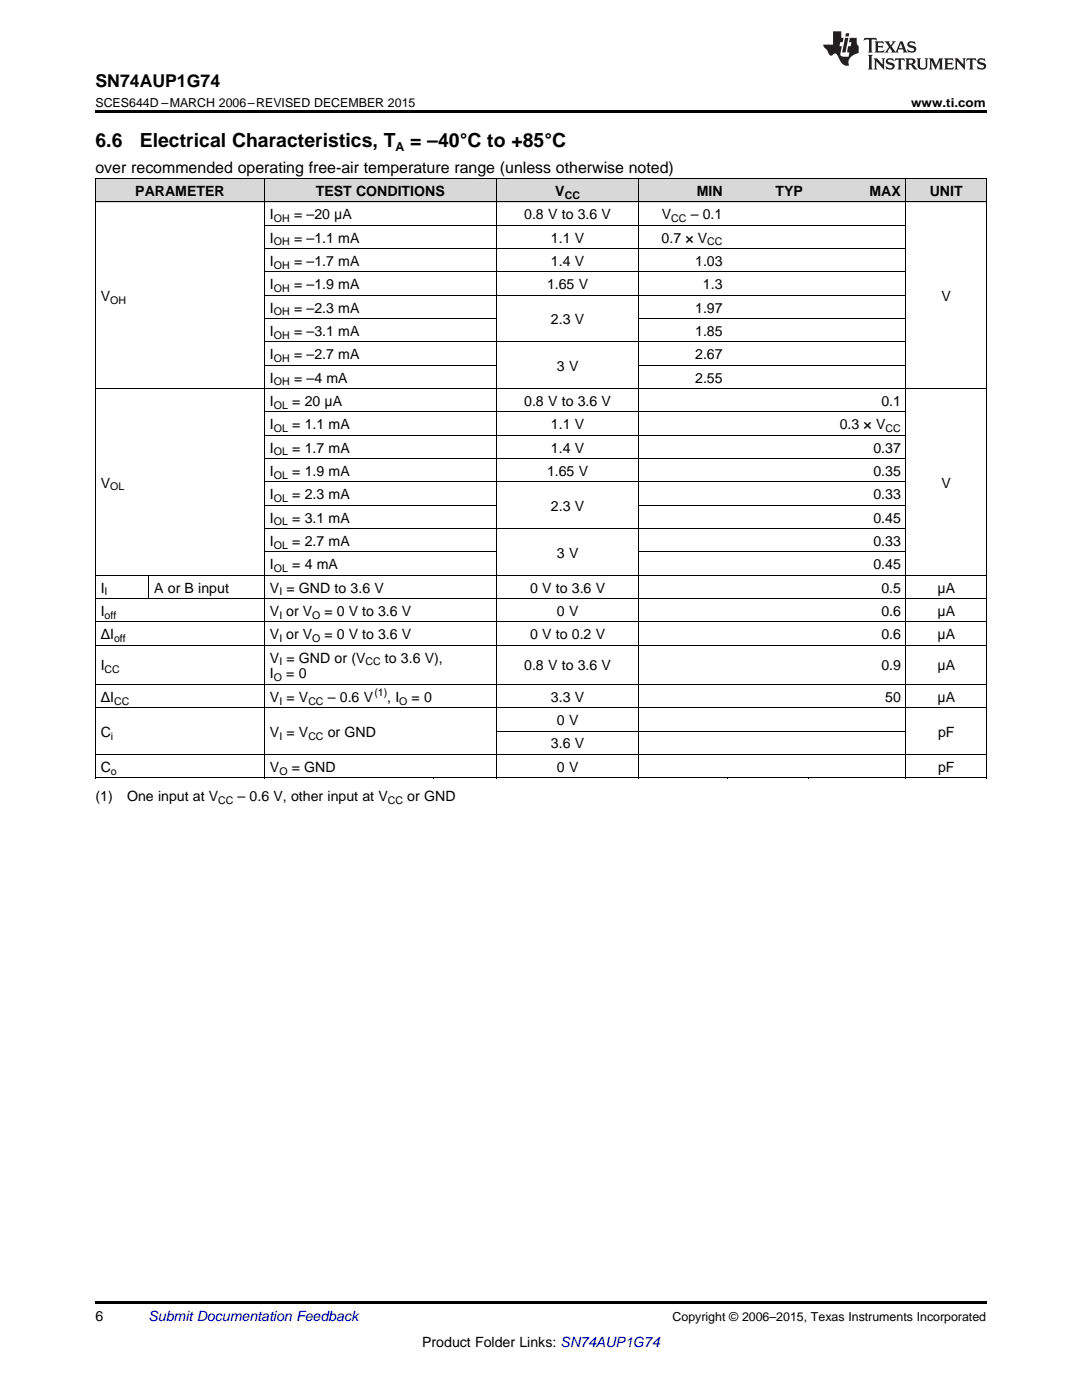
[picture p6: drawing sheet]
<svg xmlns="http://www.w3.org/2000/svg" width="216mm" height="279mm" viewBox="0 0 216 279" stroke-linecap="round" stroke-linejoin="round" font-family="sans-serif">
<g fill="#d8d8d8">
<path d="M19 35.7h10.7v4.7h-10.7z"/>
<path d="M29.7 35.7h23.1v4.7h-23.1z"/>
<path d="M52.8 35.7h33.8v4.7h-33.8z"/>
<path d="M86.6 35.7h12.5v4.7h-12.5z"/>
<path d="M99.1 35.7h28.4v4.7h-28.4z"/>
<path d="M127.5 35.7h17.8v4.7h-17.8z"/>
<path d="M145.3 35.7h16v4.7h-16z"/>
<path d="M161.3 35.7h19.5v4.7h-19.5z"/>
<path d="M180.8 35.7h16v4.7h-16z"/>
</g>
<path d="M19 22h177.8v.5h-177.8zM19 155.3h.2zM52.7 155.3h.1zM86.5 155.3h.1zM99 155.3h.1zM127.4 155.3h.1zM145.2 155.3h.1zM161.2 155.3h.1zM180.7 155.3h.1zM196.7 155.3h.1zM19 259.7h177.8v.5h-177.8z" fill="#000"/>
<g fill="none" stroke="#000" stroke-width=".2">
<path d="M19 35.6l177.8 .1v119.6M19.1 35.7v119.6M52.8 35.7v119.6M99 35.7v119.6M127.4 35.7v119.6M180.8 35.7v119.6M19 40.3h177.8M52.8 58.9h128M52.8 54.3h128M52.8 49.6h128M52.8 45h128M19 77.6h177.8"/>
<path d="M52.8 72.9h46.2M52.8 68.2h128M52.8 63.6h46.2M127.5 72.9h53.3M127.5 63.6h53.3M52.8 96.2h128M52.8 91.5h128M52.8 86.9h128M52.8 82.2h128M19 119.5h177.8M19 114.8h177.8M29.7 114.8v4.7"/>
<path d="M52.8 110.2h46.2M52.8 105.5h128M52.8 100.8h46.2M127.5 110.2h53.3M127.5 100.8h53.3M19 136.6h177.8M19 128.8h177.8M19 124.1h177.8M19 155.2h177.8M19 150.6h177.8M19 141.3h177.8M99.1 145.9h81.7"/>
</g>
<g fill="#231f20">
<path d="M172.5 7.6l-.1 .5 .4-.2h.6v.1v2.1l-.2 .4h.9l-.2-.4v-2.1l.1-.1h.5l.5 .2-.2-.5zM174.5 8.3l.2 .3v1.5l-.2 .4h1.8l.2-.6a1.04 1.04 0 0 1-1.3 .2v-.7h.6l.3 .2v-.6l-.3 .2h-.6v-.6l.8-.1 .4 .3-.2-.5zM176.5 8.3l.9 1.1-.9 1.1h.8l-.2-.2 .4-.7 .5 .7-.2 .2h1.5l-.2-.2 .2-.4h.9l.1 .4-.2 .2h1l-.3-.3-.7-1.9h-.5l-.9 2-.8-1 .9-1h-.8l.1 .3-.4 .5-.3-.6 .1-.2zM179.7 8.6l.4 1h-.7zM181.3 8.4a.63 .63 0 0 0-.2 .7 .63 .63 0 0 0 .6 .4l.6 .2 .1 .2a.75 .75 0 0 1-.7 .4 .75 .75 0 0 1-.6-.5l.1 .7 .1-.1a1.11 1.11 0 0 0 1.5-.6 1.13 1.13 0 0 0-1.2-.8l-.1-.4a1.04 1.04 0 0 1 1.2 .2l-.2-.5-.2 .1-.4-.2zM173.2 10.9l.2 .4v2.2l-.2 .4h1l-.3-.4v-2.2l.3-.4zM174.3 11.6l.3 .4v1.5l-.3 .4h.8l-.2-.4v-1.3l1.5 1.7v-1.9l.2-.4h-.7l.2 .4v.9l-1.1-1.3zM177 11.8a.62 .62 0 0 0-.2 .7 .62 .62 0 0 0 .6 .4l.6 .1 .1 .3a.76 .76 0 0 1-.7 .3 .76 .76 0 0 1-.7-.4l.2 .7 .1-.1a1.11 1.11 0 0 0 1.5-.6 1.13 1.13 0 0 0-1.2-.8l-.1-.4a1.04 1.04 0 0 1 1.2 .2l-.2-.6-.2 .1-.5-.1zM178.7 11.6l-.2 .6a.61 .61 0 0 1 .8-.3v1.6l-.2 .4h.9l-.2-.4v-1.6a.63 .63 0 0 1 .7 .3l-.1-.6zM180.6 11.6l.3 .4v1.5l-.3 .4h1l-.2-.2-.1-.8 .6 .2a.76 .76 0 0 0 1.2 .7l-1-1a.58 .58 0 0 0 .6-.5 .58 .58 0 0 0-.5-.6zM181.4 11.9h.1a.45 .45 0 0 1 .5 .1 .45 .45 0 0 1 .1 .5l-.8 .2zM182.9 11.6l.2 .2a2.17 2.17 0 0 0 .3 1.9 .99 .99 0 0 0 1.6-.6v-1.1l.2-.4h-.7l.2 .2a1.92 1.92 0 0 1-.2 1.8 .6 .6 0 0 1-.9-.5v-1.1l.2-.4zM185.4 11.6l.2 .4v1.5l-.2 .4h.7l-.2-.4v-1.4l.8 1.8 .8-1.8v1.4l-.2 .4h.9l-.2-.4v-1.5l.2-.4h-.8l-.6 1.5-.6-1.5zM188.4 11.6l.2 .4v1.5l-.2 .4h1.8l.1-.6a1.04 1.04 0 0 1-1.2 .1v-.6h.5l.4 .2v-.6l-.4 .2h-.5v-.7h.8l.3 .3-.1-.6zM190.5 11.6l.2 .4v1.5l-.2 .4h.7l-.2-.4v-1.3l1.5 1.7v-1.9l.2-.4h-.7l.2 .4v.9l-1.1-1.3zM192.9 11.6l-.1 .6a.61 .61 0 0 1 .7-.3l.1 1.6-.3 .4h1l-.3-.4 .1-1.6a.63 .63 0 0 1 .7 .3l-.1-.6zM195.2 11.8a.62 .62 0 0 0-.2 .7 .62 .62 0 0 0 .6 .4l.6 .1 .1 .3a.76 .76 0 0 1-.7 .3 .76 .76 0 0 1-.6-.4l.1 .7 .1-.1a1.11 1.11 0 0 0 1.6-.6 1.13 1.13 0 0 0-1.3-.8l-.1-.4a1.04 1.04 0 0 1 1.2 .2l-.1-.6-.2 .1-.5-.1z"/>
<path d="M166.2 6.3v2.6h-1.9v.4l.8 .9a.91 .91 0 0 0 1 .8 .56 .56 0 0 1 .5-.3 .56 .56 0 0 1 .5 .3l.4 .8a1.53 1.53 0 0 0 1.9 1.2 1.54 1.54 0 0 1 1-2.1l.9-.3v-1.4a1.52 1.52 0 0 1-.4-1.6h-1.3l-.2 .8h.5l-.2 .8h-.5l-.1 1v.2l.4 .1-.2 .8a1.93 1.93 0 0 1-1.6-.3l.3-1.8h-.5l.2-.8h.4l.2-.8h-.4v-1.3zM168.6 7.6l-.6 2.9h.7l.6-2.9zM168.8 6.6l-.1 .7h.6l.2-.7z"/>
</g>
<g font-size="3.9">
<text x="19" y="29.3">6.6</text>
<text x="27.9" y="29.3">Electrical Characteristics, T</text>
<text x="81.8" y="29.3">= –40°C to +85°C</text>
</g>
<text font-size="3.5" x="19" y="17.3">SN74AUP1G74</text>
<text font-size="3.2" x="19" y="34.4">over recommended operating free-air temperature range (unless otherwise noted)</text>
<g font-size="2.8">
<text x="27" y="39.1">PARAMETER</text>
<text x="63" y="39.1">TEST CONDITIONS</text>
<text x="110.8" y="39.1">V</text>
<text x="139" y="39.1">MIN</text>
<text x="154.7" y="39.1">TYP</text>
<text x="173.5" y="39.1">MAX</text>
<text x="185.5" y="39.1">UNIT</text>
<text x="53.9" y="43.7">I</text>
<text x="58.7" y="43.7">= –20 μA</text>
<text x="104.6" y="43.7">0.8 V to 3.6 V</text>
<text x="132.1" y="43.7">V</text>
<text x="137.8" y="43.7">– 0.1</text>
<text x="53.9" y="48.4">I</text>
<text x="53.9" y="53.1">I</text>
<text x="58.7" y="48.4">= –1.1 mA</text>
<text x="58.7" y="53.1">= –1.7 mA</text>
<text x="109.9" y="48.4">1.1 V</text>
<text x="109.9" y="53.1">1.4 V</text>
<text x="132" y="48.4">0.7 × V</text>
<text x="138.7" y="53.1">1.03</text>
<text x="53.9" y="57.7">I</text>
<text x="58.7" y="57.7">= –1.9 mA</text>
<text x="109.1" y="57.7">1.65 V</text>
<text x="140.3" y="57.7">1.3</text>
<text x="20.1" y="60">V</text>
<text x="53.9" y="62.4">I</text>
<text x="58.7" y="62.4">= –2.3 mA</text>
<text x="109.9" y="64.7">2.3 V</text>
<text x="138.7" y="62.4">1.97</text>
<text x="187.9" y="60">V</text>
<text x="53.9" y="67">I</text>
<text x="53.9" y="71.7">I</text>
<text x="58.7" y="67">= –3.1 mA</text>
<text x="58.7" y="71.7">= –2.7 mA</text>
<text x="138.7" y="67">1.85</text>
<text x="138.7" y="71.7">2.67</text>
<text x="53.9" y="76.3">I</text>
<text x="58.7" y="76.3">= –4 mA</text>
<text x="111.1" y="74">3 V</text>
<text x="138.7" y="76.3">2.55</text>
<text x="53.9" y="81">I</text>
<text x="58.3" y="81">= 20 μA</text>
<text x="104.6" y="81">0.8 V to 3.6 V</text>
<text x="175.9" y="81">0.1</text>
<text x="53.9" y="85.7">I</text>
<text x="58.3" y="85.7">= 1.1 mA</text>
<text x="109.9" y="85.7">1.1 V</text>
<text x="167.6" y="85.7">0.3 × V</text>
<text x="53.9" y="90.3">I</text>
<text x="53.9" y="95">I</text>
<text x="58.3" y="90.3">= 1.7 mA</text>
<text x="58.3" y="95">= 1.9 mA</text>
<text x="109.1" y="95">1.65 V</text>
<text x="109.9" y="90.3">1.4 V</text>
<text x="174.3" y="90.3">0.37</text>
<text x="174.3" y="95">0.35</text>
<text x="20.1" y="97.3">V</text>
<text x="53.9" y="99.6">I</text>
<text x="58.3" y="99.6">= 2.3 mA</text>
<text x="109.9" y="102">2.3 V</text>
<text x="174.3" y="99.6">0.33</text>
<text x="187.9" y="97.3">V</text>
<text x="53.9" y="104.3">I</text>
<text x="58.3" y="104.3">= 3.1 mA</text>
<text x="174.3" y="104.3">0.45</text>
<text x="53.9" y="108.9">I</text>
<text x="53.9" y="113.6">I</text>
<text x="58.3" y="108.9">= 2.7 mA</text>
<text x="58.3" y="113.6">= 4 mA</text>
<text x="111.1" y="111.3">3 V</text>
<text x="174.3" y="108.9">0.33</text>
<text x="174.3" y="113.6">0.45</text>
<text x="20.1" y="118.3">I</text>
<text x="30.8" y="118.3">A or B input</text>
<text x="53.9" y="118.3">V = GND to 3.6 V</text>
<text x="105.8" y="118.3">0 V to 3.6 V</text>
<text x="175.9" y="118.3">0.5</text>
<text x="187.1" y="118.3">μA</text>
<text x="20.1" y="122.9">I</text>
<text x="53.9" y="122.9">V or V</text>
<text x="64.8" y="122.9">= 0 V to 3.6 V</text>
<text x="111.1" y="122.9">0 V</text>
<text x="175.9" y="122.9">0.6</text>
<text x="187.1" y="122.9">μA</text>
<text x="20.1" y="127.6">ΔI</text>
<text x="53.9" y="127.6">V or V</text>
<text x="64.8" y="127.6">= 0 V to 3.6 V</text>
<text x="105.8" y="127.6">0 V to 0.2 V</text>
<text x="175.9" y="127.6">0.6</text>
<text x="187.1" y="127.6">μA</text>
<text x="20.1" y="133.8">I</text>
<text x="53.9" y="132.2">V = GND or (V</text>
<text x="53.9" y="135.4">I</text>
<text x="57.1" y="135.4">= 0</text>
<text x="76.8" y="132.2">to 3.6 V),</text>
<text x="104.6" y="133.8">0.8 V to 3.6 V</text>
<text x="175.9" y="133.8">0.9</text>
<text x="187.1" y="133.8">μA</text>
<text x="20.1" y="140.1">ΔI</text>
<text x="53.9" y="140.1">V = V</text>
<text x="65.4" y="140.1">– 0.6 V</text>
<text x="77.3" y="140.1">, I</text>
<text x="82.1" y="140.1">= 0</text>
<text x="109.9" y="140.1">3.3 V</text>
<text x="176.6" y="140.1">50</text>
<text x="187.1" y="140.1">μA</text>
<text x="20.1" y="147">C</text>
<text x="53.9" y="147">V = V</text>
<text x="65.4" y="147">or GND</text>
<text x="109.9" y="149.4">3.6 V</text>
<text x="111.1" y="144.7">0 V</text>
<text x="187.2" y="147">pF</text>
<text x="20.1" y="154">C</text>
<text x="53.9" y="154">V</text>
<text x="58.2" y="154">= GND</text>
<text x="111.1" y="154">0 V</text>
<text x="187.2" y="154">pF</text>
<text x="19" y="159.9">(1)</text>
<text x="25.4" y="159.9">One input at V</text>
<text x="47.4" y="159.9">– 0.6 V, other input at V</text>
<text x="81.3" y="159.9">or GND</text>
<text x="19" y="263.6">6</text>
<text x="84.2" y="268.9">Product Folder Links: SN74AUP1G74</text>
</g>
<text font-size="2.8" fill="#0000c8" x="29.6" y="263.6">Submit Documentation Feedback</text>
<g font-size="2.5">
<text x="19" y="21.4">SCES644D –MARCH 2006–REVISED DECEMBER 2015</text>
<text x="181.8" y="21.4">www.ti.com</text>
<text x="78.9" y="30.1">A</text>
<text x="134.2" y="263.6">Copyright © 2006–2015, Texas Instruments Incorporated</text>
</g>
<g font-size="2.1">
<text x="112.7" y="39.7">CC</text>
<text x="54.6" y="44.3">OH</text>
<text x="133.9" y="44.3">CC</text>
<text x="54.6" y="49">OH</text>
<text x="54.6" y="53.6">OH</text>
<text x="141.1" y="49">CC</text>
<text x="54.6" y="58.3">OH</text>
<text x="22" y="60.6">OH</text>
<text x="54.6" y="62.9">OH</text>
<text x="54.6" y="67.6">OH</text>
<text x="54.6" y="72.2">OH</text>
<text x="54.6" y="76.9">OH</text>
<text x="54.6" y="81.6">OL</text>
<text x="54.6" y="86.2">OL</text>
<text x="176.7" y="86.2">CC</text>
<text x="54.6" y="90.9">OL</text>
<text x="54.6" y="95.5">OL</text>
<text x="22" y="97.9">OL</text>
<text x="54.6" y="100.2">OL</text>
<text x="54.6" y="104.8">OL</text>
<text x="54.6" y="109.5">OL</text>
<text x="20.9" y="118.8">I</text>
<text x="54.6" y="114.2">OL</text>
<text x="55.7" y="118.8">I</text>
<text x="20.9" y="123.5">off</text>
<text x="55.7" y="123.5">I</text>
<text x="62.3" y="123.5">O</text>
<text x="22.8" y="128.1">off</text>
<text x="55.7" y="128.1">I</text>
<text x="62.3" y="128.1">O</text>
<text x="20.9" y="134.4">CC</text>
<text x="54.6" y="136">O</text>
<text x="55.7" y="132.8">I</text>
<text x="72.9" y="132.8">CC</text>
<text x="22.8" y="140.6">CC</text>
<text x="55.7" y="140.6">I</text>
<text x="61.5" y="140.6">CC</text>
<text x="74.7" y="138.9">(1)</text>
<text x="79.7" y="140.6">O</text>
<text x="22.1" y="147.6">i</text>
<text x="55.7" y="147.6">I</text>
<text x="61.5" y="147.6">CC</text>
<text x="22.1" y="154.6">o</text>
<text x="55.7" y="154.6">O</text>
<text x="43.5" y="160.4">CC</text>
<text x="77.4" y="160.4">CC</text>
</g>
</svg>
